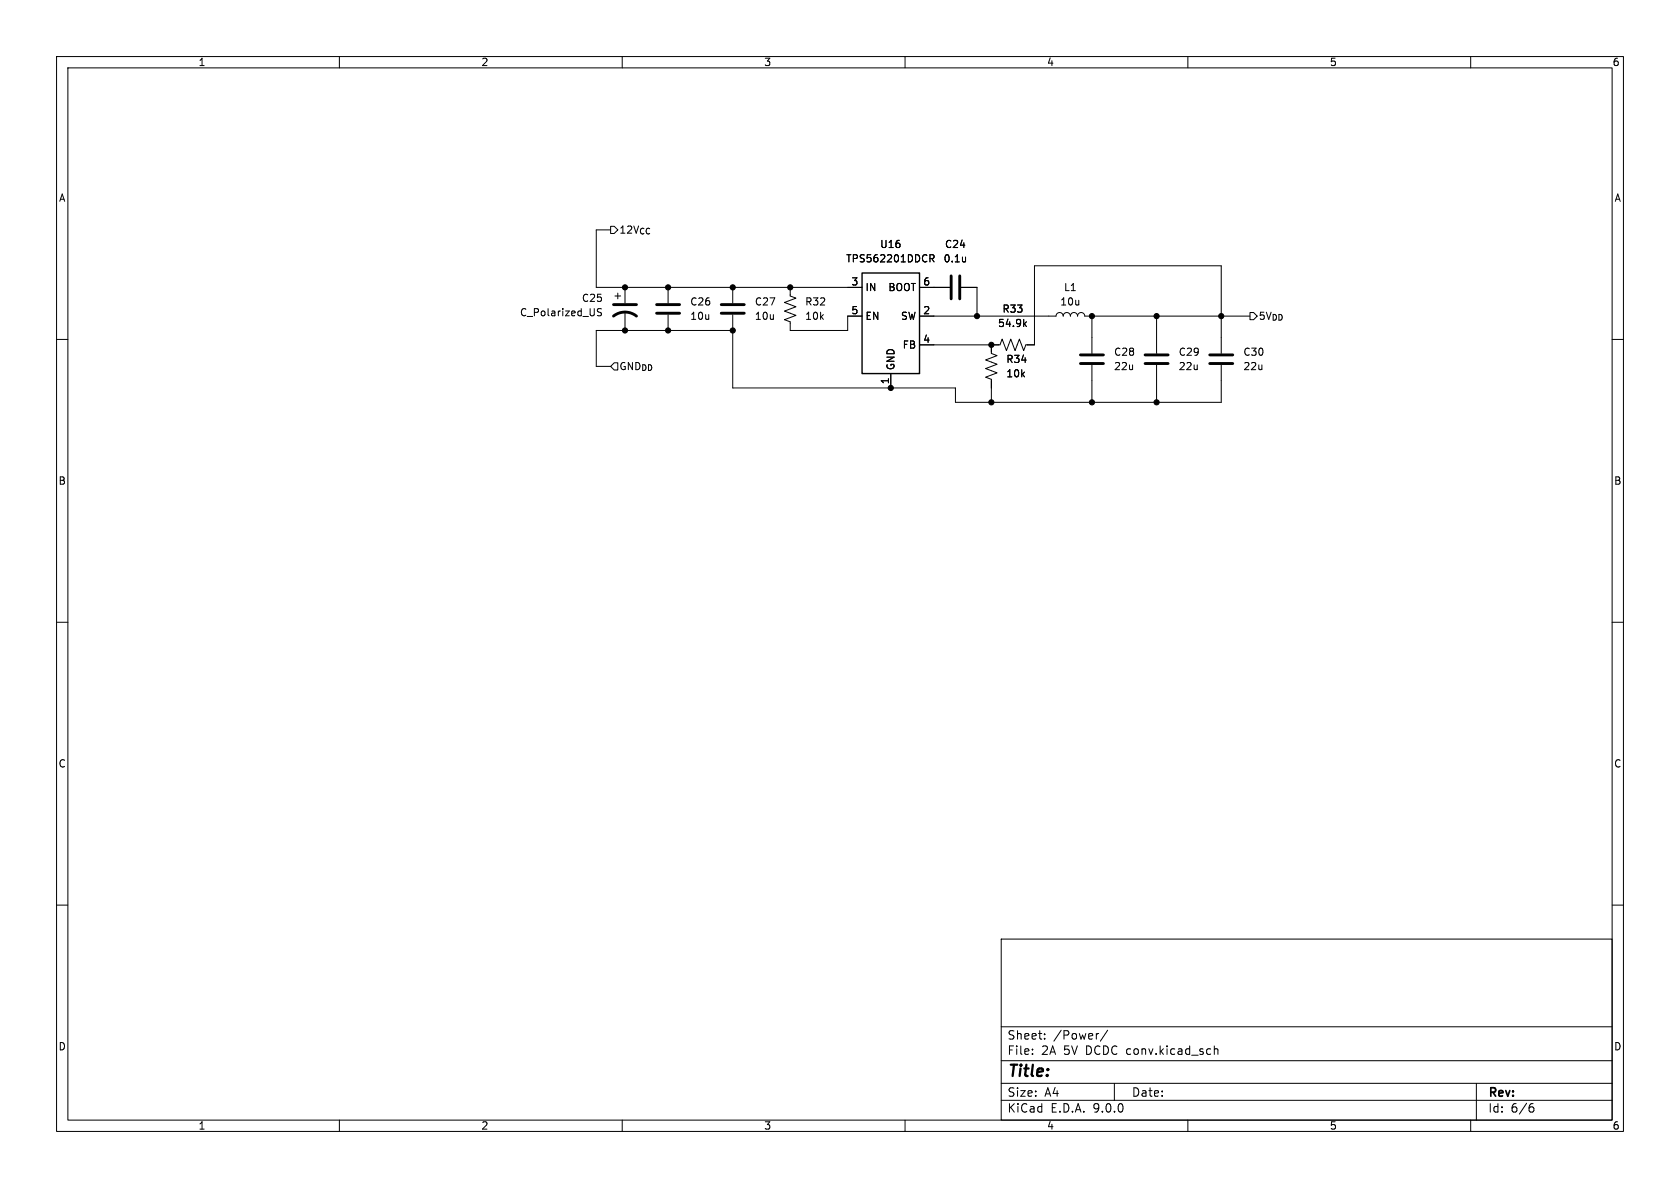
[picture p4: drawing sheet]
<svg xmlns="http://www.w3.org/2000/svg" width="297mm" height="210mm" viewBox="0 0 297 210" stroke-linecap="round" stroke-linejoin="round" font-family="sans-serif">
<g fill="none" stroke="#000" stroke-width=".18">
<path d="M10 10h277v190h-277zM12 12h273v186h-273zM60 10v2M110 10v2M160 10v2M210 10v2M260 10v2M106.3 54.6h-.5l-.1 .1v.3l.5 .3 .1 .3-.2 .2h-.5M107.9 40h.7l.6 .6-.6 .7h-.7zM107.9 40.6h-2.5v10.2h47M108.7 52.3h1M109.2 51.8v1"/>
<path d="M110.5 50.8v2.8M110.5 55.1v3.3M118.1 50.8v2.8M118.1 55.6v2.8M129.5 55.6v13h39.4v2.5h47v-6.6M129.5 50.8v2.8M129.5 58.4h-24.1v6.4h2.5M139.7 50.8v1.5l1 .4-2 .8 2 .7-2 .8 2 .8-2 .7 1 .4v1.5h10.2v-2.5h2.5M162.6 55.9h24.1a.64 .64 0 0 1 .6-.7 .64 .64 0 0 1 .7 .7 .64 .64 0 0 1 .6-.7 .64 .64 0 0 1 .6 .7 .64 .64 0 0 1 .7-.7 .64 .64 0 0 1 .6 .7 .64 .64 0 0 1 .6-.7 .64 .64 0 0 1 .7 .7h29.2M162.6 50.8h5.3M164.4 45h.5l.2 .3-.1 .3-.6 .1M164.7 45.7l.4 .6"/>
<path d="M169.9 50.8h2.8v5.1M170.7 45.5v.8M170.7 46.2h-.1M181.1 57.2l.4 .5M181.5 56.9l-.5 .5M193 55.9v6.6M204.5 55.9v6.6M221 55.2h.6l.6 .7-.6 .6h-.6zM10 60h2M107.9 64.8l.7-.7h.6v1.3h-.6zM157.5 66v2.6M162.6 61h14.2l.4-1.1 .7 2.1 .8-2.1 .8 2.1 .7-2.1 .8 2.1 .4-1h1.5v-14h33v15.5"/>
<path d="M175.3 61v1.5l1 .4-2.1 .7 2.1 .8-2.1 .8 2.1 .7-2.1 .8 1.1 .4v4M193 64.5v6.6M204.5 64.5v6.6M285 60h2M10 110h2M285 110h2M10 160h2M177 166h108v32h-108zM285 160h2M60 198v2M110 198v2M160 198v2"/>
<path d="M177 194.5h108M177 191.5h108M177 187.5h108M177 181.5h108M182.5 186.3v.1M182.5 185.5v.1M184.7 183.6v.1M184.7 182.8v.1M194.2 182.7l-.2 .1M195.8 182.1l-1.3 2M197 191.5v3M210 198v2"/>
<path d="M214.7 184.9v1.5M214.7 185.5l.2-.1 .3 .1 .1 .9M260 198v2M261 191.5v6.5M270.6 195.7h.4l.2 .3-.1 .5-.5 .1M271 195.1l-.4 .1"/>
</g>
<g fill="none" stroke="#000" stroke-width=".51">
<path d="M108.5 55.9a3.3 3.3 0 0 1 4 0M108.5 53.8h4M116.1 53.8h4M116.1 55.4h4M127.5 53.8h4.1M127.5 55.4h4.1M168.1 48.8v4M169.7 48.8v4M191 62.7h4.1M191 64.3h4.1M202.4 62.7h4.1M202.4 64.3h4.1"/>
<path d="M213.9 62.7h4M213.9 64.3h4"/>
</g>
<path d="M152.4 48.3h10.2v17.7h-10.2z" fill="none" stroke="#000" stroke-width=".25"/>
<g fill="#000" stroke="#000" stroke-width=".18">
<circle cx="110.5" cy="58.4" r=".46"/>
<circle cx="110.5" cy="50.8" r=".46"/>
<circle cx="118.1" cy="50.8" r=".46"/>
<circle cx="118.1" cy="58.4" r=".46"/>
<circle cx="129.5" cy="58.4" r=".46"/>
<circle cx="129.5" cy="50.8" r=".46"/>
<circle cx="139.7" cy="50.8" r=".46"/>
<circle cx="172.7" cy="55.9" r=".46"/>
<circle cx="193" cy="55.9" r=".46"/>
<circle cx="204.5" cy="55.9" r=".46"/>
<circle cx="215.9" cy="55.9" r=".46"/>
<circle cx="157.5" cy="68.6" r=".46"/>
<circle cx="175.3" cy="61" r=".46"/>
<circle cx="175.3" cy="71.1" r=".46"/>
<circle cx="193" cy="71.1" r=".46"/>
<circle cx="204.5" cy="71.1" r=".46"/>
</g>
<text font-size="2.8" x="178" y="190.9">Title:</text>
<g font-size="2.1">
<text x="178" y="184">Sheet:</text>
<text x="186.2" y="184">/Power/</text>
<text x="178" y="186.7">File:</text>
<text x="184.1" y="186.7">2A 5V DCDC conv.kicad_sch</text>
<text x="178" y="196.9">KiCad</text>
<text x="178" y="194.1">Size:</text>
<text x="184.7" y="194.1">A4</text>
<text x="185.7" y="196.9">E.D.A.</text>
<text x="193.3" y="196.9">9.0.0</text>
<text x="200" y="194.1">Date:</text>
<text x="263" y="194.3">Rev:</text>
<text x="263" y="196.9">Id:</text>
<text x="267.1" y="196.9">6/6</text>
</g>
<g font-size="1.8">
<text x="35" y="11.9">1</text>
<text x="85" y="11.9">2</text>
<text x="135" y="11.9">3</text>
<text x="185" y="11.9">4</text>
<text x="235" y="11.9">5</text>
<text x="285" y="11.9">6</text>
<text x="10.3" y="35.9">A</text>
<text x="285.3" y="35.9">A</text>
<text x="109.4" y="41.5">12V_{CC}</text>
<text x="149.5" y="46.6">TPS562201DDCR</text>
<text x="155.5" y="44">U16</text>
<text x="166.7" y="46.6">0.1u</text>
<text x="167" y="44">C24</text>
<text x="102.8" y="53.6">C25</text>
<text x="150.4" y="50.5">3</text>
<text x="152.9" y="51.7">IN</text>
<text x="157" y="51.7">BOOT</text>
<text x="163.1" y="50.5">6</text>
<text x="188" y="51.7">L1</text>
<text x="91.8" y="56.1">C_Polarized_US</text>
<text x="121.9" y="54.2">C26</text>
<text x="121.9" y="56.7">10u</text>
<text x="133.4" y="54.2">C27</text>
<text x="133.4" y="56.7">10u</text>
<text x="142.2" y="56.7">10k</text>
<text x="142.2" y="54.2">R32</text>
<text x="150.4" y="55.6">5</text>
<text x="152.9" y="56.7">EN</text>
<text x="159.2" y="56.7">SW</text>
<text x="163.1" y="55.6">2</text>
<text x="176.3" y="58">54.9k</text>
<text x="177.1" y="55.5">R33</text>
<text x="187.3" y="54.2">10u</text>
<text x="222.4" y="56.7">5V_{DD}</text>
<text x="109.4" y="65.6">GND_{DD}</text>
<text x="158.3" y="65.5" transform="rotate(-90 158.3 65.5)">GND</text>
<text x="159.5" y="61.8">FB</text>
<text x="163.1" y="60.7">4</text>
<text x="177.8" y="64.4">R34</text>
<text x="196.9" y="63.1">C28</text>
<text x="196.9" y="65.6">22u</text>
<text x="208.3" y="63.1">C29</text>
<text x="208.3" y="65.6">22u</text>
<text x="219.7" y="63.1">C30</text>
<text x="219.7" y="65.6">22u</text>
<text x="157.2" y="68" transform="rotate(-90 157.2 68)">1</text>
<text x="177.8" y="66.9">10k</text>
<text x="10.3" y="85.9">B</text>
<text x="285.3" y="85.9">B</text>
<text x="10.3" y="135.9">C</text>
<text x="285.3" y="135.9">C</text>
<text x="10.3" y="185.9">D</text>
<text x="285.3" y="185.9">D</text>
<text x="35" y="199.9">1</text>
<text x="85" y="199.9">2</text>
<text x="135" y="199.9">3</text>
<text x="185" y="199.9">4</text>
<text x="235" y="199.9">5</text>
<text x="285" y="199.9">6</text>
</g>
</svg>
